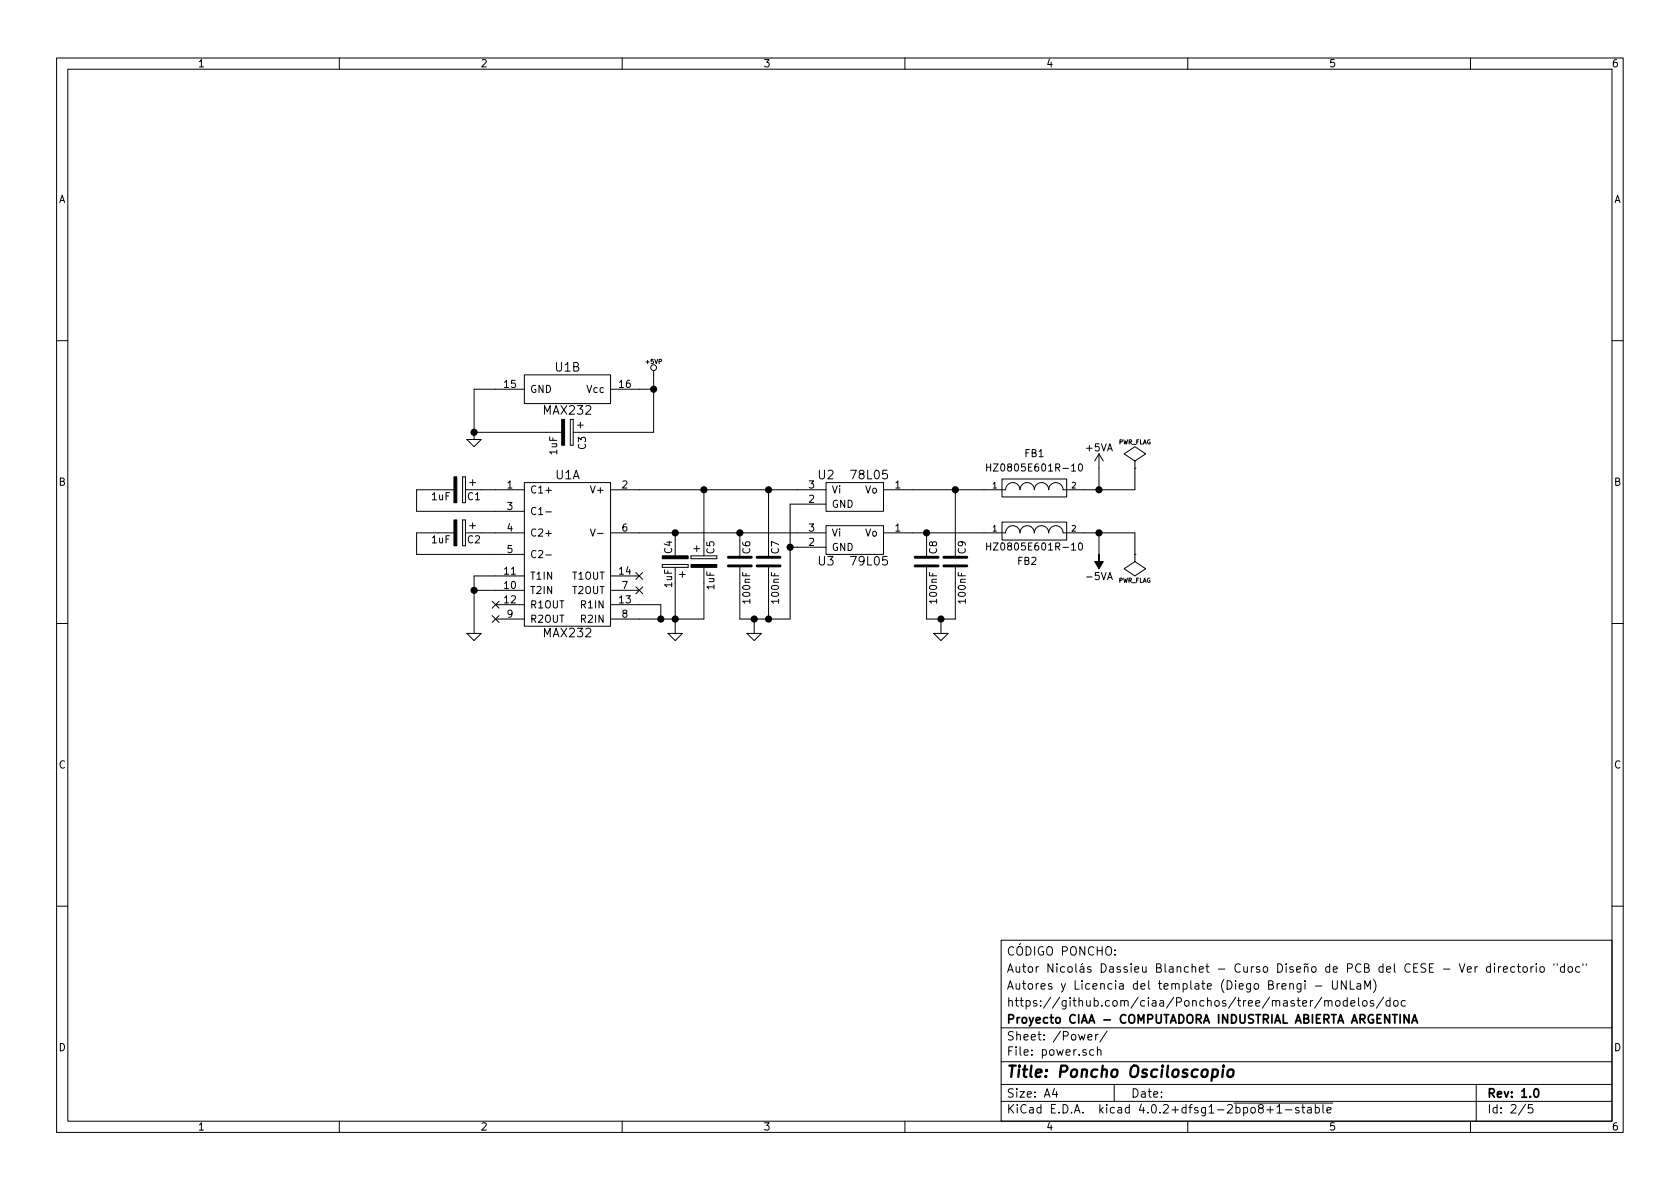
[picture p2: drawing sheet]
EESchema Schematic File Version 2
LIBS:osc
LIBS:Oscilloscopio-cache
EELAYER 25 0
EELAYER END
$Descr A4 11693 8268
encoding utf-8
Sheet 2 5
Title "Poncho Osciloscopio"
Date ""
Rev "1.0"
Comp "Proyecto CIAA - COMPUTADORA INDUSTRIAL ABIERTA ARGENTINA"
Comment1 "https://github.com/ciaa/Ponchos/tree/master/modelos/doc"
Comment2 "Autores y Licencia del template (Diego Brengi - UNLaM)"
Comment3 "Autor Nicolás Dassieu Blanchet - Curso Diseño de PCB del CESE - Ver directorio \"doc\" "
Comment4 "CÓDIGO PONCHO:"
$EndDescr
$Comp
L MAX232 U?
U 1 1
P 3950 3850
AR Path="/560A0C1A/5782FB9E" Ref="U?"  Part="1" 
AR Path="/560A0C1A/5782B92E/5782FB9E" Ref="U1"  Part="1" 
AR Path="/579AD17E/5782FB9E" Ref="U1"  Part="1" 
F 0 "U1" H 3950 4400 60  0000 C CNN
F 1 "MAX232" H 3950 3300 60  0000 C CNN
F 2 "osc:DIP-16_W7.62mm_LongPads" H 3950 3900 60  0001 C CNN
F 3 "" H 3950 3900 60  0000 C CNN
F 4 "296-1402-5-ND" H 3950 3850 60  0001 C CNN "Digikey#"
F 5 "MAX232N" H 3950 3850 60  0001 C CNN "Manf#"
F 6 "Texas Instruments" H 3950 3850 60  0001 C CNN "Manf"
	1    3950 3850
	1    0    0    -1  
$EndComp
$Comp
L FILTER FB2
U 1 1
P 7200 3700
AR Path="/560A0C1A/5782B92E/5782FBA5" Ref="FB2"  Part="1" 
AR Path="/579AD17E/5782FBA5" Ref="FB2"  Part="1" 
F 0 "FB2" H 7150 3500 50  0000 C CNN
F 1 "HZ0805E601R-10" H 7200 3600 50  0000 C CNN
F 2 "osc:R_0805_HandSoldering" H 7200 3700 50  0001 C CNN
F 3 "" H 7200 3700 50  0000 C CNN
F 4 "240-2399-1-ND" H 7200 3700 60  0001 C CNN "Digikey#"
F 5 "HZ0805E601R-10" H 7200 3700 60  0001 C CNN "Manf#"
F 6 "Laird-Signal Integrity Products" H 7200 3700 60  0001 C CNN "Manf"
	1    7200 3700
	1    0    0    -1  
$EndComp
$Comp
L FILTER FB1
U 1 1
P 7200 3400
AR Path="/560A0C1A/5782B92E/5782FBAC" Ref="FB1"  Part="1" 
AR Path="/579AD17E/5782FBAC" Ref="FB1"  Part="1" 
F 0 "FB1" H 7200 3650 50  0000 C CNN
F 1 "HZ0805E601R-10" H 7200 3550 50  0000 C CNN
F 2 "osc:R_0805_HandSoldering" H 7200 3400 50  0001 C CNN
F 3 "" H 7200 3400 50  0000 C CNN
F 4 "240-2399-1-ND" H 7200 3400 60  0001 C CNN "Digikey#"
F 5 "HZ0805E601R-10 " H 7200 3400 60  0001 C CNN "Manf#"
F 6 "Laird-Signal Integrity Products" H 7200 3400 60  0001 C CNN "Manf"
	1    7200 3400
	1    0    0    -1  
$EndComp
Wire Wire Line
	3450 3550 2900 3550
Wire Wire Line
	2900 3550 2900 3400
Wire Wire Line
	2900 3400 3050 3400
Wire Wire Line
	3350 3400 3450 3400
Wire Wire Line
	3450 3700 3350 3700
Wire Wire Line
	3450 3850 2900 3850
Wire Wire Line
	2900 3850 2900 3700
Wire Wire Line
	2900 3700 3050 3700
Wire Wire Line
	3450 4000 3300 4000
Wire Wire Line
	3300 4000 3300 4400
Wire Wire Line
	3450 4100 3300 4100
Connection ~ 3300 4100
Wire Wire Line
	4450 4200 4600 4200
Wire Wire Line
	4450 4300 4900 4300
Connection ~ 4600 4300
NoConn ~ 4450 4100
NoConn ~ 4450 4000
NoConn ~ 3450 4200
NoConn ~ 3450 4300
$Comp
L GND #PWR01
U 1 1
P 3300 4400
AR Path="/560A0C1A/5782B92E/5782FBC6" Ref="#PWR01"  Part="1" 
AR Path="/579AD17E/5782FBC6" Ref="#PWR01"  Part="1" 
F 0 "#PWR01" H 3300 4400 30  0001 C CNN
F 1 "GND" H 3300 4330 30  0001 C CNN
F 2 "" H 3300 4400 60  0000 C CNN
F 3 "" H 3300 4400 60  0000 C CNN
	1    3300 4400
	1    0    0    -1  
$EndComp
$Comp
L GND #PWR02
U 1 1
P 4700 4400
AR Path="/560A0C1A/5782B92E/5782FBCC" Ref="#PWR02"  Part="1" 
AR Path="/579AD17E/5782FBCC" Ref="#PWR02"  Part="1" 
F 0 "#PWR02" H 4700 4400 30  0001 C CNN
F 1 "GND" H 4700 4330 30  0001 C CNN
F 2 "" H 4700 4400 60  0000 C CNN
F 3 "" H 4700 4400 60  0000 C CNN
	1    4700 4400
	1    0    0    -1  
$EndComp
$Comp
L MAX232 U?
U 2 1
P 3950 2700
AR Path="/560A0C1A/5782FBD5" Ref="U?"  Part="2" 
AR Path="/560A0C1A/5782B92E/5782FBD5" Ref="U1"  Part="2" 
AR Path="/579AD17E/5782FBD5" Ref="U1"  Part="2" 
F 0 "U1" H 3950 2850 60  0000 C CNN
F 1 "MAX232" H 3950 2550 60  0000 C CNN
F 2 "osc:DIP-16_W7.62mm_LongPads" H 3950 2750 60  0001 C CNN
F 3 "" H 3950 2750 60  0000 C CNN
F 4 "296-1402-5-ND" H 3950 2700 60  0001 C CNN "Digikey#"
F 5 "MAX232N" H 3950 2700 60  0001 C CNN "Manf#"
F 6 "Texas Instruments" H 3950 2700 60  0001 C CNN "Manf"
	2    3950 2700
	1    0    0    -1  
$EndComp
$Comp
L GND #PWR03
U 1 1
P 3300 3050
AR Path="/560A0C1A/5782B92E/5782FBDC" Ref="#PWR03"  Part="1" 
AR Path="/579AD17E/5782FBDC" Ref="#PWR03"  Part="1" 
F 0 "#PWR03" H 3300 3050 30  0001 C CNN
F 1 "GND" H 3300 2980 30  0001 C CNN
F 2 "" H 3300 3050 60  0000 C CNN
F 3 "" H 3300 3050 60  0000 C CNN
	1    3300 3050
	1    0    0    -1  
$EndComp
$Comp
L +5VP #PWR04
U 1 1
P 4550 2600
AR Path="/560A0C1A/5782B92E/5782FBE2" Ref="#PWR04"  Part="1" 
AR Path="/579AD17E/5782FBE2" Ref="#PWR04"  Part="1" 
F 0 "#PWR04" H 4550 2690 20  0001 C CNN
F 1 "+5VP" H 4550 2690 30  0000 C CNN
F 2 "" H 4550 2600 60  0000 C CNN
F 3 "" H 4550 2600 60  0000 C CNN
	1    4550 2600
	1    0    0    -1  
$EndComp
Wire Wire Line
	3300 2700 3300 3050
Wire Wire Line
	3300 2700 3450 2700
Wire Wire Line
	4450 2700 4550 2700
Wire Wire Line
	4550 2600 4550 3000
Wire Wire Line
	4450 3700 5550 3700
Wire Wire Line
	4700 3700 4700 3750
Wire Wire Line
	4450 3400 5550 3400
Wire Wire Line
	4900 3400 4900 3750
Wire Wire Line
	4700 4050 4700 4400
Wire Wire Line
	4900 4300 4900 4050
Connection ~ 4700 4300
Wire Wire Line
	4550 3000 4100 3000
Connection ~ 4550 2700
Wire Wire Line
	3300 3000 3800 3000
Connection ~ 3300 3000
$Comp
L 79L05 U3
U 1 1
P 5950 3750
AR Path="/560A0C1A/5782B92E/5782FC1A" Ref="U3"  Part="1" 
AR Path="/579AD17E/5782FC1A" Ref="U3"  Part="1" 
F 0 "U3" H 5750 3600 60  0000 C CNN
F 1 "79L05" H 6050 3600 60  0000 C CNN
F 2 "osc:TO-92_Inline_Wide" H 5950 3750 60  0001 C CNN
F 3 "" H 5950 3750 60  0000 C CNN
F 4 "296-31456-1-ND" H 5950 3750 60  0001 C CNN "Digikey#"
F 5 "MC79L05ACLPR" H 5950 3750 60  0001 C CNN "Manf#"
F 6 "Texas Instruments" H 5950 3750 60  0001 C CNN "Manf"
	1    5950 3750
	1    0    0    -1  
$EndComp
$Comp
L 78L05 U2
U 1 1
P 5950 3450
AR Path="/560A0C1A/5782B92E/5782FC21" Ref="U2"  Part="1" 
AR Path="/579AD17E/5782FC21" Ref="U2"  Part="1" 
F 0 "U2" H 5750 3600 60  0000 C CNN
F 1 "78L05" H 6050 3600 60  0000 C CNN
F 2 "osc:TO-92_Inline_Wide" H 5950 3450 60  0001 C CNN
F 3 "" H 5950 3450 60  0000 C CNN
F 4 "296-1365-1-ND" H 5950 3450 60  0001 C CNN "Digikey#"
F 5 "UA78L05ACLPR" H 5950 3450 60  0001 C CNN "Manf#"
F 6 "Texas Instruments" H 5950 3450 60  0001 C CNN "Manf"
	1    5950 3450
	1    0    0    -1  
$EndComp
$Comp
L C C6
U 1 1
P 5150 3900
AR Path="/560A0C1A/5782B92E/5782FC2F" Ref="C6"  Part="1" 
AR Path="/579AD17E/5782FC2F" Ref="C6"  Part="1" 
F 0 "C6" V 5200 3950 50  0000 L CNN
F 1 "100nF" V 5200 3600 50  0000 L CNN
F 2 "osc:C_0805_HandSoldering" H 5188 3750 50  0001 C CNN
F 3 "" H 5150 3900 50  0000 C CNN
F 4 "1276-6468-1-ND" H 5150 3900 60  0001 C CNN "Digikey#"
F 5 "CL21B104KBFNNNG" H 5150 3900 60  0001 C CNN "Manf#"
F 6 "Samsung Electro-Mechanics America, Inc." H 5150 3900 60  0001 C CNN "Manf"
	1    5150 3900
	1    0    0    -1  
$EndComp
Wire Wire Line
	4600 4200 4600 4300
$Comp
L GND #PWR05
U 1 1
P 5250 4400
AR Path="/560A0C1A/5782B92E/5782FC37" Ref="#PWR05"  Part="1" 
AR Path="/579AD17E/5782FC37" Ref="#PWR05"  Part="1" 
F 0 "#PWR05" H 5250 4400 30  0001 C CNN
F 1 "GND" H 5250 4330 30  0001 C CNN
F 2 "" H 5250 4400 60  0000 C CNN
F 3 "" H 5250 4400 60  0000 C CNN
	1    5250 4400
	1    0    0    -1  
$EndComp
$Comp
L GND #PWR06
U 1 1
P 6550 4400
AR Path="/560A0C1A/5782B92E/5782FC3D" Ref="#PWR06"  Part="1" 
AR Path="/579AD17E/5782FC3D" Ref="#PWR06"  Part="1" 
F 0 "#PWR06" H 6550 4400 30  0001 C CNN
F 1 "GND" H 6550 4330 30  0001 C CNN
F 2 "" H 6550 4400 60  0000 C CNN
F 3 "" H 6550 4400 60  0000 C CNN
	1    6550 4400
	1    0    0    -1  
$EndComp
Wire Wire Line
	5150 4050 5150 4300
Wire Wire Line
	5150 4300 5500 4300
Wire Wire Line
	5250 4300 5250 4400
Wire Wire Line
	5350 4300 5350 4050
Connection ~ 5250 4300
Connection ~ 4700 3700
Wire Wire Line
	5150 3750 5150 3700
Connection ~ 5150 3700
Wire Wire Line
	5350 3400 5350 3750
Connection ~ 4900 3400
Connection ~ 5350 3400
Wire Wire Line
	5550 3500 5500 3500
Wire Wire Line
	5500 3500 5500 4300
Connection ~ 5350 4300
Wire Wire Line
	5550 3800 5500 3800
Connection ~ 5500 3800
Wire Wire Line
	6450 4050 6450 4300
Wire Wire Line
	6450 4300 6650 4300
Wire Wire Line
	6650 4300 6650 4050
Wire Wire Line
	6550 4400 6550 4300
Connection ~ 6550 4300
Wire Wire Line
	6350 3700 6850 3700
Wire Wire Line
	6450 3700 6450 3750
Wire Wire Line
	6350 3400 6850 3400
Wire Wire Line
	6650 3400 6650 3750
Connection ~ 6650 3400
Connection ~ 6450 3700
$Comp
L -5VA #PWR8
U 1 1
P 7650 3850
AR Path="/560A0C1A/5782B92E/5782FC6C" Ref="#PWR8"  Part="1" 
AR Path="/579AD17E/5782FC6C" Ref="#PWR8"  Part="1" 
F 0 "#PWR8" H 7650 3950 50  0001 C CNN
F 1 "-5VA" H 7650 4000 50  0000 C CNN
F 2 "" H 7650 3850 50  0000 C CNN
F 3 "" H 7650 3850 50  0000 C CNN
	1    7650 3850
	-1   0    0    1   
$EndComp
$Comp
L +5VA #PWR07
U 1 1
P 7650 3250
AR Path="/560A0C1A/5782B92E/5782FC72" Ref="#PWR07"  Part="1" 
AR Path="/579AD17E/5782FC72" Ref="#PWR07"  Part="1" 
F 0 "#PWR07" H 7650 3100 50  0001 C CNN
F 1 "+5VA" H 7650 3390 50  0000 C CNN
F 2 "" H 7650 3250 50  0000 C CNN
F 3 "" H 7650 3250 50  0000 C CNN
	1    7650 3250
	1    0    0    -1  
$EndComp
Wire Wire Line
	7550 3700 7900 3700
Wire Wire Line
	7650 3700 7650 3850
Wire Wire Line
	7550 3400 7900 3400
Wire Wire Line
	7650 3250 7650 3400
$Comp
L PWR_FLAG #FLG08
U 1 1
P 7900 3850
AR Path="/560A0C1A/5782B92E/57830879" Ref="#FLG08"  Part="1" 
AR Path="/579AD17E/57830879" Ref="#FLG08"  Part="1" 
F 0 "#FLG08" H 7900 3945 30  0001 C CNN
F 1 "PWR_FLAG" H 7900 4030 30  0000 C CNN
F 2 "" H 7900 3850 60  0000 C CNN
F 3 "" H 7900 3850 60  0000 C CNN
	1    7900 3850
	-1   0    0    1   
$EndComp
$Comp
L PWR_FLAG #FLG09
U 1 1
P 7900 3250
AR Path="/560A0C1A/5782B92E/5783089D" Ref="#FLG09"  Part="1" 
AR Path="/579AD17E/5783089D" Ref="#FLG09"  Part="1" 
F 0 "#FLG09" H 7900 3345 30  0001 C CNN
F 1 "PWR_FLAG" H 7900 3430 30  0000 C CNN
F 2 "" H 7900 3250 60  0000 C CNN
F 3 "" H 7900 3250 60  0000 C CNN
	1    7900 3250
	1    0    0    -1  
$EndComp
Wire Wire Line
	7900 3400 7900 3250
Connection ~ 7650 3400
Wire Wire Line
	7900 3700 7900 3850
Connection ~ 7650 3700
$Comp
L CP C3
U 1 1
P 3950 3000
AR Path="/560A0C1A/5782B92E/578C4364" Ref="C3"  Part="1" 
AR Path="/579AD17E/578C4364" Ref="C3"  Part="1" 
F 0 "C3" H 3975 3100 50  0000 L CNN
F 1 "1uF" H 3975 2900 50  0000 L CNN
F 2 "osc:C_Radial_D5_L11_P2" H 3988 2850 50  0001 C CNN
F 3 "" H 3950 3000 50  0000 C CNN
F 4 "732-8851-1-ND" H 3950 3000 60  0001 C CNN "Digikey#"
F 5 "860020672005" H 3950 3000 60  0001 C CNN "Manf#"
F 6 "Wurth Electronics Inc" H 3950 3000 60  0001 C CNN "Manf"
	1    3950 3000
	0    1    1    0   
$EndComp
$Comp
L CP C1
U 1 1
P 3200 3400
AR Path="/560A0C1A/5782B92E/578C4807" Ref="C1"  Part="1" 
AR Path="/579AD17E/578C4807" Ref="C1"  Part="1" 
F 0 "C1" V 3250 3450 50  0000 L CNN
F 1 "1uF" V 3250 3200 50  0000 L CNN
F 2 "osc:C_Radial_D5_L11_P2" H 3238 3250 50  0001 C CNN
F 3 "" H 3200 3400 50  0000 C CNN
F 4 "732-8851-1-ND" H 3200 3400 60  0001 C CNN "Digikey#"
F 5 "860020672005" H 3200 3400 60  0001 C CNN "Manf#"
F 6 "Wurth Electronics Inc" H 3200 3400 60  0001 C CNN "Manf"
	1    3200 3400
	0    1    1    0   
$EndComp
$Comp
L CP C2
U 1 1
P 3200 3700
AR Path="/560A0C1A/5782B92E/578C4A92" Ref="C2"  Part="1" 
AR Path="/579AD17E/578C4A92" Ref="C2"  Part="1" 
F 0 "C2" V 3250 3750 50  0000 L CNN
F 1 "1uF" V 3250 3500 50  0000 L CNN
F 2 "osc:C_Radial_D5_L11_P2" H 3238 3550 50  0001 C CNN
F 3 "" H 3200 3700 50  0000 C CNN
F 4 "732-8851-1-ND" H 3200 3700 60  0001 C CNN "Digikey#"
F 5 "860020672005" H 3200 3700 60  0001 C CNN "Manf#"
F 6 "Wurth Electronics Inc" H 3200 3700 60  0001 C CNN "Manf"
	1    3200 3700
	0    1    1    0   
$EndComp
$Comp
L CP C4
U 1 1
P 4700 3900
AR Path="/560A0C1A/5782B92E/578C4C52" Ref="C4"  Part="1" 
AR Path="/579AD17E/578C4C52" Ref="C4"  Part="1" 
F 0 "C4" V 4750 3750 50  0000 L CNN
F 1 "1uF" V 4750 3950 50  0000 L CNN
F 2 "osc:C_Radial_D5_L11_P2" H 4738 3750 50  0001 C CNN
F 3 "" H 4700 3900 50  0000 C CNN
F 4 "732-8851-1-ND" H 4700 3900 60  0001 C CNN "Digikey#"
F 5 "860020672005" H 4700 3900 60  0001 C CNN "Manf#"
F 6 "Wurth Electronics Inc" H 4700 3900 60  0001 C CNN "Manf"
	1    4700 3900
	-1   0    0    1   
$EndComp
$Comp
L CP C5
U 1 1
P 4900 3900
AR Path="/560A0C1A/5782B92E/578C4CAD" Ref="C5"  Part="1" 
AR Path="/579AD17E/578C4CAD" Ref="C5"  Part="1" 
F 0 "C5" V 4950 3950 50  0000 L CNN
F 1 "1uF" V 4950 3700 50  0000 L CNN
F 2 "osc:C_Radial_D5_L11_P2" H 4938 3750 50  0001 C CNN
F 3 "" H 4900 3900 50  0000 C CNN
F 4 "732-8851-1-ND" H 4900 3900 60  0001 C CNN "Digikey#"
F 5 "860020672005" H 4900 3900 60  0001 C CNN "Manf#"
F 6 "Wurth Electronics Inc" H 4900 3900 60  0001 C CNN "Manf"
	1    4900 3900
	1    0    0    -1  
$EndComp
$Comp
L C C7
U 1 1
P 5350 3900
AR Path="/560A0C1A/5782B92E/578C675F" Ref="C7"  Part="1" 
AR Path="/579AD17E/578C675F" Ref="C7"  Part="1" 
F 0 "C7" V 5400 3950 50  0000 L CNN
F 1 "100nF" V 5400 3600 50  0000 L CNN
F 2 "osc:C_0805_HandSoldering" H 5388 3750 50  0001 C CNN
F 3 "" H 5350 3900 50  0000 C CNN
F 4 "1276-6468-1-ND" H 5350 3900 60  0001 C CNN "Digikey#"
F 5 "CL21B104KBFNNNG" H 5350 3900 60  0001 C CNN "Manf#"
F 6 "Samsung Electro-Mechanics America, Inc." H 5350 3900 60  0001 C CNN "Manf"
	1    5350 3900
	1    0    0    -1  
$EndComp
$Comp
L C C8
U 1 1
P 6450 3900
AR Path="/560A0C1A/5782B92E/578C684D" Ref="C8"  Part="1" 
AR Path="/579AD17E/578C684D" Ref="C8"  Part="1" 
F 0 "C8" V 6500 3950 50  0000 L CNN
F 1 "100nF" V 6500 3600 50  0000 L CNN
F 2 "osc:C_0805_HandSoldering" H 6488 3750 50  0001 C CNN
F 3 "" H 6450 3900 50  0000 C CNN
F 4 "1276-6468-1-ND" H 6450 3900 60  0001 C CNN "Digikey#"
F 5 "CL21B104KBFNNNG" H 6450 3900 60  0001 C CNN "Manf#"
F 6 "Samsung Electro-Mechanics America, Inc." H 6450 3900 60  0001 C CNN "Manf"
	1    6450 3900
	1    0    0    -1  
$EndComp
$Comp
L C C9
U 1 1
P 6650 3900
AR Path="/560A0C1A/5782B92E/578C6A02" Ref="C9"  Part="1" 
AR Path="/579AD17E/578C6A02" Ref="C9"  Part="1" 
F 0 "C9" V 6700 3950 50  0000 L CNN
F 1 "100nF" V 6700 3600 50  0000 L CNN
F 2 "osc:C_0805_HandSoldering" H 6688 3750 50  0001 C CNN
F 3 "" H 6650 3900 50  0000 C CNN
F 4 "1276-6468-1-ND" H 6650 3900 60  0001 C CNN "Digikey#"
F 5 "CL21B104KBFNNNG" H 6650 3900 60  0001 C CNN "Manf#"
F 6 "Samsung Electro-Mechanics America, Inc." H 6650 3900 60  0001 C CNN "Manf"
	1    6650 3900
	1    0    0    -1  
$EndComp
$EndSCHEMATC
